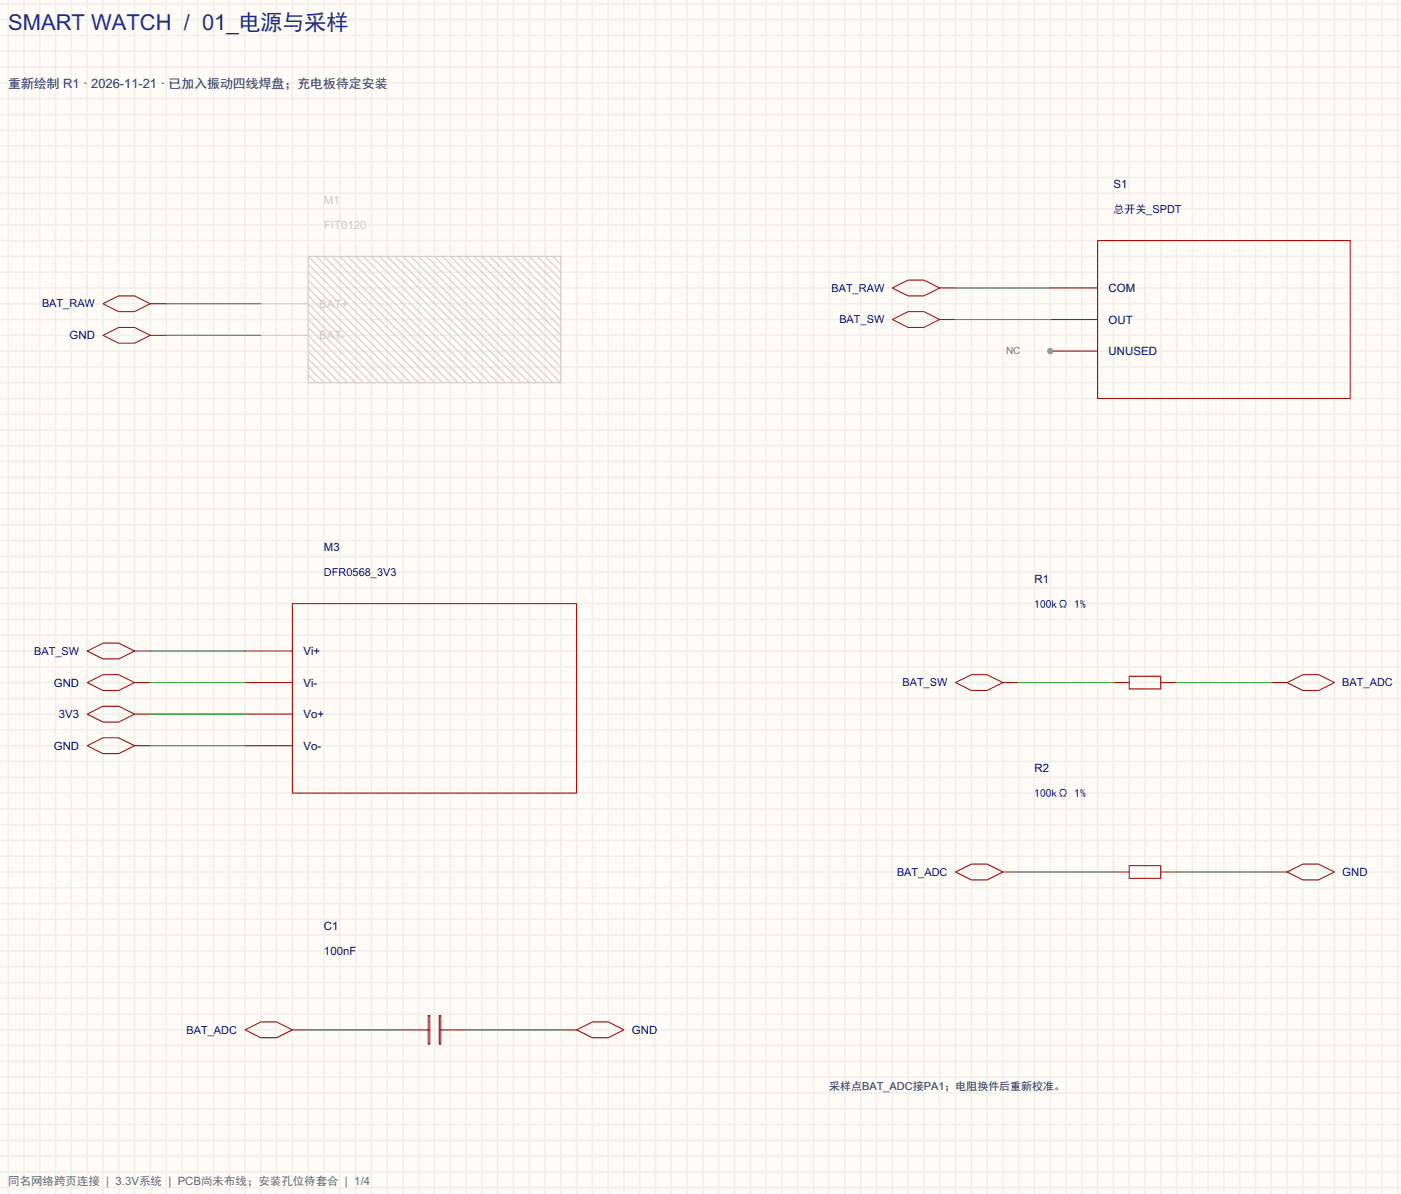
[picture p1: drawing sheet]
<svg xmlns="http://www.w3.org/2000/svg" width="225mm" height="192mm" viewBox="0 0 225 192" stroke-linecap="round" stroke-linejoin="round" font-family="sans-serif">
<path d="M0 0h225.4v192.1h-225.4z" fill="#fffcf7"/>
<g fill="none" stroke="#f0f0eb" stroke-width=".25">
<path d="M0 .6h225.4M0 3.2h225.4M0 5.7h225.4M0 8.2h225.4M0 10.8h225.4M0 13.3h225.4M0 15.9h225.4M0 18.4h225.4M1.3 0v192.1M3.9 0v192.1M6.4 0v192.1M8.9 0v192.1"/>
<path d="M11.5 0v192.1M14 0v192.1M16.6 0v192.1M19.1 0v192.1M21.6 0v192.1M24.2 0v192.1M26.7 0v192.1M29.3 0v192.1M31.8 0v192.1M34.3 0v192.1M36.9 0v192.1M39.4 0v192.1"/>
<path d="M42 0v192.1M44.5 0v192.1M47 0v192.1M49.6 0v192.1M52.1 0v192.1M54.7 0v192.1M57.2 0v192.1M59.7 0v192.1M62.3 0v192.1M64.8 0v192.1M67.4 0v192.1M69.9 0v192.1"/>
<path d="M72.4 0v192.1M75 0v192.1M77.5 0v192.1M80.1 0v192.1M82.6 0v192.1M85.1 0v192.1M87.7 0v192.1M90.2 0v192.1M92.8 0v192.1M95.3 0v192.1M97.8 0v192.1M100.4 0v192.1"/>
<path d="M102.9 0v192.1M105.5 0v192.1M108 0v192.1M110.5 0v192.1M113.1 0v192.1M115.6 0v192.1M118.2 0v192.1M120.7 0v192.1M123.2 0v192.1M125.8 0v192.1M128.3 0v192.1M130.9 0v192.1"/>
<path d="M133.4 0v192.1M135.9 0v192.1M138.5 0v192.1M141 0v192.1M143.6 0v192.1M146.1 0v192.1M148.6 0v192.1M151.2 0v192.1M153.7 0v192.1M156.3 0v192.1M158.8 0v192.1M161.3 0v192.1"/>
<path d="M163.9 0v192.1M166.4 0v192.1M169 0v192.1M171.5 0v192.1M174 0v192.1M176.6 0v192.1M179.1 0v192.1M181.7 0v192.1M184.2 0v192.1M186.7 0v192.1M189.3 0v192.1M191.8 0v192.1"/>
<path d="M194.4 0v192.1M196.9 0v192.1M199.4 0v192.1M202 0v192.1M204.5 0v192.1M207.1 0v192.1M209.6 0v192.1M212.1 0v192.1M214.7 0v192.1M217.2 0v192.1M219.8 0v192.1M222.3 0v192.1"/>
<path d="M224.8 0v192.1M0 20.9h225.4M0 23.5h225.4M0 26h225.4M0 28.6h225.4M0 31.1h225.4M0 33.6h225.4M0 36.2h225.4M0 38.7h225.4M0 41.3h225.4M0 43.8h225.4M0 46.3h225.4"/>
<path d="M0 48.9h225.4M0 51.4h225.4M0 54h225.4M0 56.5h225.4M0 59h225.4M0 61.6h225.4M0 64.1h225.4M0 66.7h225.4M0 69.2h225.4M0 71.7h225.4M0 74.3h225.4M0 76.8h225.4"/>
<path d="M0 79.4h225.4M0 81.9h225.4M0 84.4h225.4M0 87h225.4M0 89.5h225.4M0 92.1h225.4M0 94.6h225.4M0 97.1h225.4M0 99.7h225.4M0 102.2h225.4M0 104.8h225.4M0 107.3h225.4"/>
<path d="M0 109.8h225.4M0 112.4h225.4M0 114.9h225.4M0 117.5h225.4M0 120h225.4M0 122.5h225.4M0 125.1h225.4M0 127.6h225.4M0 130.2h225.4M0 132.7h225.4M0 135.2h225.4M0 137.8h225.4"/>
<path d="M0 140.3h225.4M0 142.9h225.4M0 145.4h225.4M0 147.9h225.4M0 150.5h225.4M0 153h225.4M0 155.6h225.4M0 158.1h225.4M0 160.6h225.4M0 163.2h225.4M0 165.7h225.4M0 168.3h225.4"/>
<path d="M0 170.8h225.4M0 173.3h225.4M0 175.9h225.4M0 178.4h225.4M0 181h225.4M0 183.5h225.4M0 186h225.4M0 188.6h225.4M0 191.1h225.4"/>
</g>
<path d="M169 46.3h7.6M169 51.4h7.6M169 56.5h7.6M39.4 104.8h7.6M39.4 109.8h7.6M39.4 114.9h7.6M39.4 120h7.6" fill="none" stroke="#870000" stroke-width=".16"/>
<path d="M47 97.1h45.8v30.5h-45.8z" fill="none" stroke="#a10000" stroke-width=".16"/>
<circle cx="169" cy="56.5" r=".51" fill="#999"/>
<g fill="none" stroke="#a10000" stroke-width=".16">
<path d="M176.6 38.7h40.6v25.4h-40.6zM16.6 48.9l2.5-1.3h2.5l2.6 1.3-2.6 1.3h-2.5zM16.6 54l2.5-1.3h2.5l2.6 1.3-2.6 1.2h-2.5zM143.6 51.4l2.5-1.2h2.5l2.6 1.2-2.6 1.3h-2.5zM143.6 46.3l2.5-1.2h2.5l2.6 1.2-2.6 1.3h-2.5zM14 114.9l2.6-1.2h2.5l2.5 1.2-2.5 1.3h-2.5zM14 104.8l2.6-1.3h2.5l2.5 1.3-2.5 1.2h-2.5zM14 109.8l2.6-1.2h2.5l2.5 1.2-2.5 1.3h-2.5zM153.7 109.8l2.6-1.2h2.5l2.5 1.2-2.5 1.3h-2.5zM181.7 108.8h5v2.1h-5zM207.1 109.8l2.5-1.2h2.5l2.6 1.2-2.6 1.3h-2.5zM14 120l2.6-1.3h2.5l2.5 1.3-2.5 1.3h-2.5z"/>
<path d="M181.7 139.3h5v2h-5zM153.7 140.3l2.6-1.2h2.5l2.5 1.2-2.5 1.3h-2.5zM207.1 140.3l2.5-1.2h2.5l2.6 1.2-2.6 1.3h-2.5zM39.4 165.7l2.6-1.2h2.5l2.5 1.2-2.5 1.3h-2.5zM68.9 163.4h.2v4.6h-.2zM70.7 163.4h.2v4.6h-.2zM92.8 165.7l2.5-1.2h2.5l2.6 1.2-2.6 1.3h-2.5z"/>
</g>
<g fill="none" stroke="#870000" stroke-width=".16">
<path d="M24.2 48.9h2.5M24.2 54h2.5M151.2 51.4h2.5M151.2 46.3h2.5M21.6 109.8h2.6M21.6 114.9h2.6M21.6 104.8h2.6M161.3 109.8h2.6M179.1 109.8h2.6M186.7 109.8h2.6M204.5 109.8h2.6M21.6 120h2.6"/>
<path d="M161.3 140.3h2.6M179.1 140.3h2.6M186.7 140.3h2.6M204.5 140.3h2.6M47 165.7h2.6M64.8 165.7h4.1M70.9 165.7h4.1M90.2 165.7h2.6"/>
</g>
<g fill="none" stroke="#ccc" stroke-width=".16">
<path d="M42 48.9h7.6l12.7 12.7M42 54h7.6l7.6 7.6M49.6 41.3h40.6v20.3h-40.6zM49.6 59l2.5 2.6M49.6 57.8l3.8 3.8M49.6 56.5l5.1 5.1M49.6 55.2l6.3 6.4M49.6 52.7l8.9 8.9M49.6 51.4l10.1 10.2M49.6 50.2l11.4 11.4M49.6 47.6l14 14M49.6 46.3l15.2 15.3"/>
<path d="M49.6 45.1l16.5 16.5M49.6 43.8l17.8 17.8M49.6 42.5l19 19.1M49.6 41.3l20.3 20.3M50.9 41.3l20.3 20.3M52.1 41.3l20.3 20.3M53.4 41.3l20.3 20.3M54.7 41.3l20.3 20.3M55.9 41.3l20.4 20.3M57.2 41.3l20.3 20.3M58.5 41.3l20.3 20.3M59.7 41.3l20.4 20.3"/>
<path d="M61 41.3l20.3 20.3M62.3 41.3l20.3 20.3M63.6 41.3l20.3 20.3M64.8 41.3l20.3 20.3M66.1 41.3l20.3 20.3M67.4 41.3l20.3 20.3M68.6 41.3l20.4 20.3M69.9 41.3l20.3 20.3M71.2 41.3l19 19M72.4 41.3l17.8 17.7M73.7 41.3l16.5 16.5M75 41.3l15.2 15.2"/>
<path d="M76.3 41.3l13.9 13.9M77.5 41.3l12.7 12.7M78.8 41.3l11.4 11.4M80.1 41.3l10.1 10.1M81.3 41.3l8.9 8.9M82.6 41.3l7.6 7.6M83.9 41.3l6.3 6.3M85.1 41.3l5.1 5M86.4 41.3l3.8 3.8M87.7 41.3l2.5 2.5M89 41.3l1.2 1.2M49.6 60.3l1.3 1.3"/>
</g>
<g fill="none" stroke="#008700" stroke-width=".16">
<path d="M26.7 54h15.3M26.7 48.9h15.3M153.7 51.4h15.3M153.7 46.3h15.3M24.2 104.8h15.2M24.2 109.8h15.2M24.2 114.9h15.2M163.9 109.8h15.2M189.3 109.8h15.2M24.2 120h15.2M163.9 140.3h15.2M189.3 140.3h15.2"/>
<path d="M49.6 165.7h15.2M75 165.7h15.2"/>
</g>
<g font-size="3.5" fill="#17365d">
<text x="1.3" y="4.9">SM</text>
<text x="6.6" y="4.9">A</text>
<text x="9" y="4.9">R</text>
<text x="11.5" y="4.9">T</text>
<text x="14.7" y="4.9">WAT</text>
<text x="22.5" y="4.9">C</text>
<text x="25.1" y="4.9">H</text>
<text x="29.6" y="4.9">/</text>
<text x="32.5" y="4.9">0</text>
<text x="34.5" y="4.9">1_电源</text>
<text x="45.5" y="4.9">与采</text>
<text x="52.5" y="4.9">样</text>
</g>
<g font-size="2.1" fill="#333">
<text x="1.3" y="14.2">重新绘制 R</text>
<text x="11.7" y="14.2">1 ·</text>
<text x="14.7" y="14.2">20</text>
<text x="17" y="14.2">26</text>
<text x="19.3" y="14.2">-11-21 ·</text>
<text x="27.1" y="14.2">已加入振动</text>
<text x="37.5" y="14.2">四</text>
<text x="39.6" y="14.2">线焊盘；充</text>
<text x="49.9" y="14.2">电板待定安</text>
<text x="60.3" y="14.2">装</text>
</g>
<g font-size="1.8" fill="#ccc">
<text x="52.1" y="32.8">M1</text>
<text x="52.1" y="36.8">FIT0120</text>
<text x="51.4" y="49.5">BAT+</text>
<text x="51.4" y="54.6">BAT-</text>
</g>
<g font-size="1.8" fill="#000080">
<text x="179.1" y="30.2">S1</text>
<text x="52.1" y="88.7">M3</text>
<text x="166.4" y="93.7">R1</text>
<text x="166.4" y="124.2">R2</text>
<text x="52.1" y="149.6">C1</text>
</g>
<g font-size="1.8" fill="#00f">
<text x="179.1" y="34.2">总开关</text>
<text x="184.4" y="34.2">_SPDT</text>
<text x="133.8" y="46.9">BAT_RAW</text>
<text x="6.8" y="49.5">BAT_RAW</text>
<text x="135" y="52">BAT_SW</text>
<text x="11.2" y="54.6">GND</text>
<text x="52.1" y="92.7">DFR0568_3V3</text>
<text x="166.4" y="97.8">100kΩ 1%</text>
<text x="5.5" y="105.4">BAT_SW</text>
<text x="8.7" y="110.5">GND</text>
<text x="145.2" y="110.4">BAT_SW</text>
<text x="216" y="110.4">BAT_ADC</text>
<text x="9.5" y="115.6">3V3</text>
<text x="8.7" y="120.7">GND</text>
<text x="166.4" y="128.3">100kΩ 1%</text>
<text x="144.3" y="140.9">BAT_ADC</text>
<text x="216" y="141">GND</text>
<text x="52.1" y="153.7">100nF</text>
<text x="30" y="166.3">BAT_ADC</text>
<text x="101.7" y="166.4">GND</text>
</g>
<g font-size="1.8">
<text x="178.4" y="47">COM</text>
<text x="178.4" y="52.1">OUT</text>
<text x="178.4" y="57.2">UNUSED</text>
<text x="48.8" y="105.4">Vi+</text>
<text x="48.8" y="110.5">Vi-</text>
<text x="48.8" y="115.6">Vo+</text>
<text x="48.8" y="120.7">Vo-</text>
</g>
<g font-size="1.8" fill="#333">
<text x="133.4" y="175.5">采样点</text>
<text x="138.7" y="175.5">BA</text>
<text x="141.1" y="175.5">T_ADC接PA1；电阻换</text>
<text x="159" y="175.5">件后重</text>
<text x="164.3" y="175.5">新校准。</text>
</g>
<g font-size="1.8" fill="#666">
<text x="1.3" y="190.8">同名网</text>
<text x="6.8" y="190.8">络跨页连</text>
<text x="14.2" y="190.8">接</text>
<text x="17.1" y="190.8">| 3</text>
<text x="19.6" y="190.8">.3V系</text>
<text x="24.2" y="190.8">统</text>
<text x="27.1" y="190.8">| P</text>
<text x="29.8" y="190.8">CB尚未布线</text>
<text x="39.7" y="190.8">；安装孔</text>
<text x="47.1" y="190.8">位待套</text>
<text x="52.6" y="190.8">合</text>
<text x="55.5" y="190.8">| 1/4</text>
</g>
<text font-size="1.6" fill="#777" x="161.9" y="57">NC</text>
</svg>
